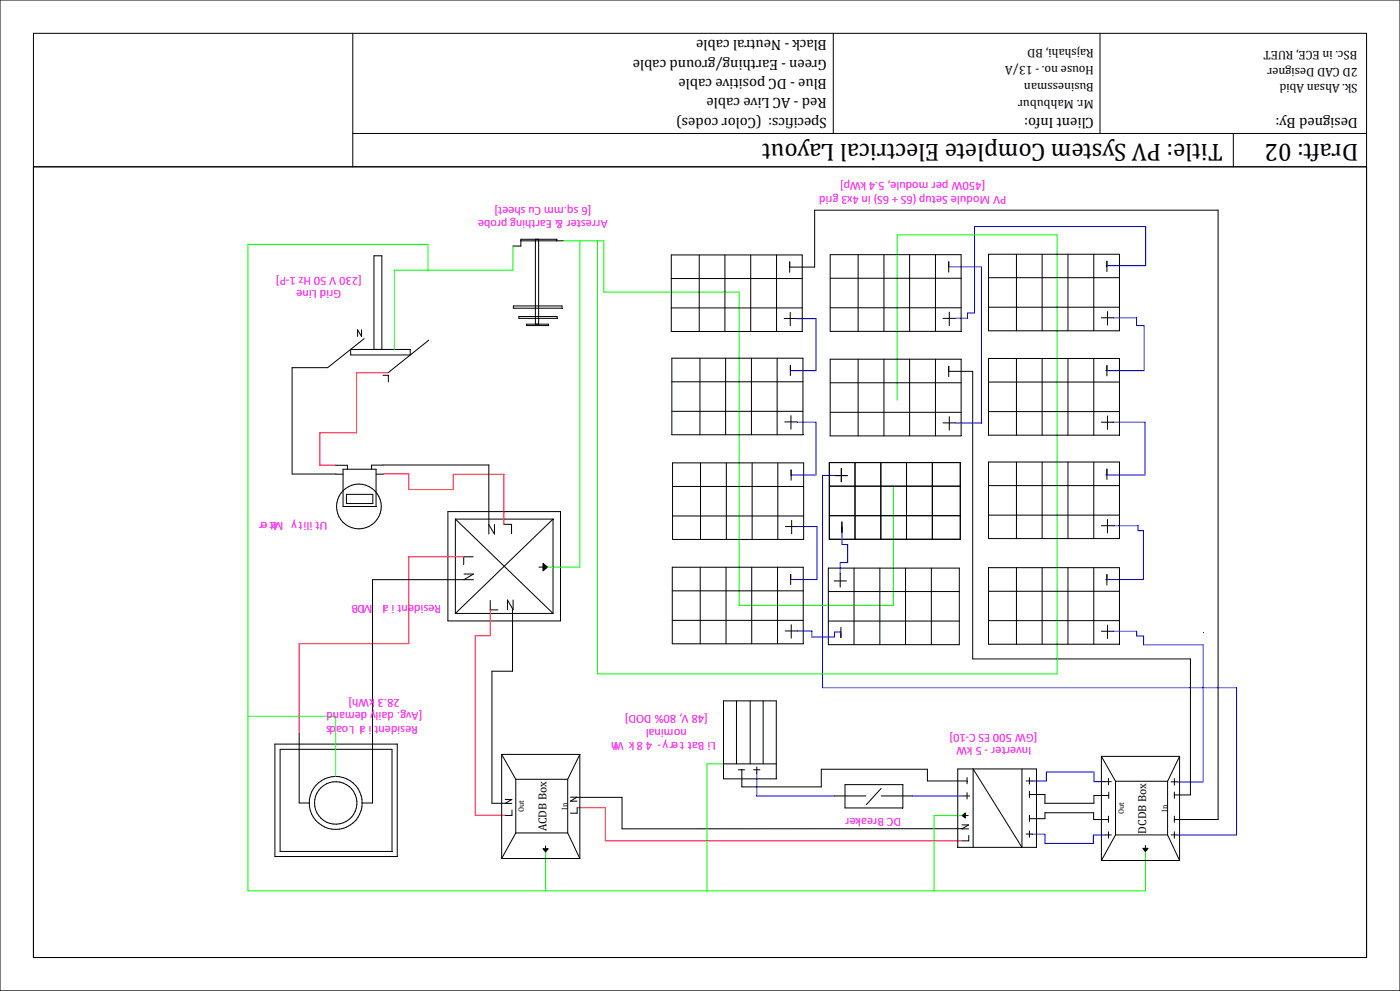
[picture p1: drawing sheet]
<svg xmlns="http://www.w3.org/2000/svg" width="420mm" height="297mm" viewBox="0 0 420 297" stroke-linecap="round" stroke-linejoin="round" font-family="sans-serif">
<path d="M0 0h419.9v296.9h-419.9z" fill="none" stroke="#fff" stroke-width=".3"/>
<g fill="none" stroke="#000" stroke-width=".3">
<path d="M108.5 98.8v2l-1.2-2v2M105.2 104.7h17.9v1.7h-17.9zM109.2 101.5l-10.9 8.7M112.2 104.7v-28h2.4v28M114.9 112.5h1.6v2M128.7 101.9l-12.3 9.8M134.4 153.3h33.7v32.8h-33.7zM136.6 155.6v28.3M136.6 155.6h29.3M136.6 155.6l29.3 28.3M148.3 157.2v2.9l-1.7-2.9v2.9M151.2 157.1h2.3v2.9"/>
<path d="M165.9 155.6v28.3M165.9 155.6l-29.3 28.3M139.2 172h2.8l-2.8 1.7h2.8M141.9 166.9h-2.8v2.3M147.1 180v2.8h2.3M153.9 179.8v2.9l-1.7-2.9v2.9M161.7 170h2.6M136.6 183.9h29.3M89.7 219.7v21h3.1M111.8 219.9v20.8h-3.2M82.5 223h36.7v33.7h-36.7zM84 224.6h33.6v30.6h-33.6z"/>
<path d="M92.8 240.7a7.9 7.9 0 0 0 7.9 7.9 7.9 7.9 0 0 0 7.9-7.9M92.8 240.7a7.9 7.9 0 0 1 7.9-8 7.9 7.9 0 0 1 7.9 8"/>
<circle cx="100.7" cy="240.7" r="6.4"/>
</g>
<path d="M162.9 168.9l1.4 1.1-1.4 1.1z" fill-rule="evenodd" fill="#000" stroke="#000" stroke-width=".3"/>
<path d="M284.7 80h9.7v47M331.9 79.6h11.8v-11.7h-51.3v25.9M331.7 111.1h11.5M333.7 126.5h9.8v15.9h-11.8M331.7 173.7h11.3M353.1 234.4h7.8" fill="none" stroke="#00f" stroke-width=".3"/>
<path d="M239 95.5h5.8v15.6h-7.6M239.1 126.5h5.7v15.9h-7.4M286.6 126.7h7.8M239.4 157.8h5.7v15.9h-7.9M250.6 142.5h-3.8v63.6h124.2v44.2h-17.9M239.1 189.1h4.4M343.1 193.3h17.8v41.1M227 231.6v6.9h23.3M273.9 238.5h15.2M309.6 234.1h4.3v-2.7h14.3v2.9h3.4M309.6 250h3.9v2.8h14.5v-2.5h3.6" fill="none" stroke="#00f" stroke-width=".3"/>
<path d="M237 80.1h7.4v-17.1h121v182.6h-13.1M98.3 110.2h-10.7v31.9h13.2M284.5 111.3h7.3v86.2h65.3v40.8h-4.8M114.9 139.4h31.7v17.8M139.2 173.7h-27.4v46.2M153.8 182.4v18.8h-6.2v39.5h4M172.9 239h13.7v9.4h102.3M222.5 230.7v5.1h23.9v-5.3h31.8v3.6h11.9M308.8 238.1h4.7v2.6M332.6 238.4h-4.4v2.3h-14.8M308.8 245.4h4.7v-1.8h14.6v2h4.4" fill="none" stroke="#000" stroke-width=".3"/>
<path d="M116.4 111.7h-9.4v18h-11v9.7h4.8M115 142h7.6v4.7h13.4v-4.5h15.2v14.9M139.1 166.9h-16.5v26h-32.9v26.8M147.1 182.8v7.7h-4.5v53.8h9M173.1 242.1h8.5v9.9h107" fill="none" stroke="#f00" stroke-width=".3"/>
<path d="M169 72.2h12.1v15.3h40.6v93.9h46.3v-35.7" fill="none" stroke="#0f0" stroke-width=".3"/>
<path d="M153.9 73.7v7.3h-35.6v23.7M173.9 72.2v97.8h-9.6M179.2 72.2v129.8h137.9v-131.6h-47.9v49.6M128.4 81v-7.8h-54v193.8h269.2v-11.8M74.4 214.7h26.3v18M217 228.9h-4.9v38.1M163.7 255.3v11.7M288.6 244.4h-8.4v22.6" fill="none" stroke="#0f0" stroke-width=".3"/>
<path d="M292.4 93.8h-2.2v1.6h-3.5M334.1 95.2h6.9v2.4h2.2v13.5M252.6 159.5v3.7h1.7v5.4h-2.2v3.4M334.1 157.6h7.3v1.4h1.6v14.7M243.5 189.1v1.8h6.9v-1.5h1.9M334.1 189.2h6.9v1.4h2.1v2.7" fill="none" stroke="#00f" stroke-width=".3"/>
<g fill="none" stroke="#000" stroke-width=".3">
<path d="M0 0h420v297h-420zM10 10h400v277h-400zM105.8 10v40M250 10v30M330 10v30M10 50h400M105.8 40h304.2M370 40v10M156.3 72.2h12.7M160.6 71.7v25.5M161.6 71.7v25.5M167 72.2v-.5h-10.7v2h-2.4"/>
<path d="M201.4 76.4h39.3v23h-39.3zM209.8 76.4v23M217.5 76.4v23M225.2 76.4v23M233 76.4v23M236.9 78.5v3.1M249 76.3h39.3v23h-39.3zM257.4 76.3v23M265.2 76.3v23M272.9 76.3v23M280.6 76.3v23M284.6 78.4v3.2"/>
<path d="M296.5 76.2h39.3v22.9h-39.3zM304.9 76.2v22.9M312.6 76.2v22.9M320.4 76.2v22.9M328.1 76.2v22.9M332.1 78.3v3.1M154 91.7h14.6v.7h-14.6zM155.7 94.9h11.4v.5h-11.4zM157.9 97.2h6.6v.4h-6.6zM201.4 83.5h39.3M201.4 92.3h39.3M235.2 95.5h3.7"/>
<path d="M237.1 93.6v4M249 83.4h39.3M249 92.2h39.3M282.9 95.4h3.7M284.8 93.6v4M296.5 83.2h39.3M296.5 92.1h39.3M330.4 95.2h3.7M332.2 93.4v4M201.5 107.4h39.4v22.9h-39.4zM201.5 114.4h39.4M210 107.4v22.9"/>
<path d="M217.7 107.4v22.9M225.4 107.4v22.9M233.1 107.4v22.9M237.1 109.5v3.1M249 107.7h39.3v22.9h-39.3zM249 114.7h39.3M257.4 107.7v22.9M265.2 107.7v22.9M272.9 107.7v22.9M280.6 107.7v22.9M284.6 109.8v3.1M296.5 107.4h39.3v23h-39.3z"/>
<path d="M296.5 114.5h39.3M304.9 107.4v23M312.6 107.4v23M320.4 107.4v23M328.1 107.4v23M332.1 109.6v3M100.8 139.4h3.4v1.2M114.9 139.4h-3.4v1.2M201.5 123.3h39.4M201.8 138.7h39.3v23h-39.3zM210.1 138.7v23M217.9 138.7v23"/>
<path d="M225.6 138.7v23M233.3 138.7v23M235.4 126.4h3.7M237.3 124.6v4M248.8 138.6h39.3v23h-39.3zM249 123.6h39.3M256.5 138.6v23M264.2 138.6v23M271.9 138.6v23M279.7 138.6v23M282.9 126.7h3.7M284.8 124.9v4"/>
<path d="M296.5 138.5h39.3v22.9h-39.3zM296.5 123.4h39.3M304.9 138.5v22.9M312.6 138.5v22.9M320.4 138.5v22.9M328.1 138.5v22.9M330.4 126.5h3.7M332.2 124.7v4M100.8 142.1h2.1M102.9 140.6h9.9v11.2h-9.9zM103.9 148.2h7.9v2.7h-7.9zM112.8 142.1h2.2"/>
<path d="M201.8 145.8h39.3M201.8 154.6h39.3M235.6 157.8h3.7M237.3 140.8v3.1M237.5 156v4M248.8 154.6h39.3M248.8 145.7h39.3M250.5 142.5h3.7M252.4 140.4v4M252.6 156.4v3.1M296.5 145.5h39.3M296.5 154.4h39.3"/>
<path d="M330.4 157.6h3.7M332.1 140.6v3.1M332.2 155.7v4M201.7 170h39.3v23h-39.3zM201.7 177.1h39.3M210.1 170v23M217.8 170v23M225.5 170v23M233.3 170v23M237.2 172.1v3.1M248.5 170.3h39.3v22.9h-39.3zM248.5 177.3h39.3"/>
<path d="M250.2 174.1h3.7M252.1 172v4M256.2 170.3v22.9M263.9 170.3v22.9M271.7 170.3v22.9M279.4 170.3v22.9M296.5 170.1h39.3v23h-39.3zM296.5 177.2h39.3M304.9 170.1v23M312.6 170.1v23M320.4 170.1v23M328.1 170.1v23"/>
<path d="M332.1 172.2v3.1M201.7 185.9h39.3M235.5 189.1h3.7M237.4 187.2v4.1M248.5 186.1h39.3M252.3 188v3.1M296.5 186h39.3M330.4 189.2h3.7M332.2 187.4v3.9M217 210.1h15.9v23.3h-15.9zM220.9 210.1v18.8M225 210.1v18.8"/>
<path d="M228.9 210.1v18.8M150.5 226.1v31.2M150.5 226.1h23.4M150.5 226.1l4.2 7.5M151.6 239.6h1.9l-1.9 1.2h1.9M154.7 233.6v16M154.7 233.6h15.6M170.3 233.6v16M171.1 238.9h2l-2 1.2h2M173.9 226.1v31.2M173.9 226.1l-3.6 7.5M217 228.9h15.9"/>
<path d="M221.5 230.7h1.9M226.1 230.7h1.9M227 229.9v1.8M250.2 238.5h9.6M253.5 235.2h17.3v6.9h-17.3zM264.3 236.3l-4.4 4.8M264.4 238.5h9.4M287.3 230.5h23.6v23.5h-23.6zM289.1 238.5h1.8M290.1 233v1.9M290.1 237.6v1.9M306.6 230.5v23.5l-14.7-23.5v23.5"/>
<path d="M307.8 234.1h1.9M308.8 233.1v1.9M308.8 237.2v1.8M330.4 226.7v31.2M330.4 226.7h23.5M330.4 226.7l4.2 7.4M331.6 234.3h1.8M332.5 233.3v1.9M332.6 237.4v1.9M334.6 234.1v16.1M334.6 234.1h15.7M350.3 234.1v16.1"/>
<path d="M351.3 234.3h1.8M352.3 233.3v2M352.3 237.4v1.9M353.9 226.7v31.2M353.9 226.7l-3.6 7.4M150.5 257.3h23.4M153.6 242.8v1.6h-2M154.7 249.6h15.6M154.7 249.6l-4.2 7.7M163.7 253.5v1.8M170.3 249.6l3.6 7.7M173.1 242.1v1.6h-1.9"/>
<path d="M288.6 247.2h2l-2 1.2h2M288.6 244.4h1.8M290.6 250.4v1.6h-2M307.8 250h1.9M308.8 244.3v1.9M308.8 249v2M330.4 257.9h23.5M331.6 250.2h1.8M332.5 244.6v1.9M332.5 249.3v1.9M334.6 250.2h15.7M334.6 250.2l-4.2 7.7"/>
<path d="M343.6 253.4v1.8M350.3 250.2l3.6 7.7M351.3 250.2h1.8M352.3 244.6v1.9M352.3 249.3v1.9"/>
<circle cx="107.7" cy="151.8" r="6.7"/>
</g>
<g fill="#000" stroke="#000" stroke-width=".3">
<path d="M162.9 254.4h1.6l-.8 .9z" fill-rule="evenodd"/>
<path d="M288.6 244.4l1-.8v1.6z" fill-rule="evenodd"/>
<path d="M342.9 254.3h1.5l-.8 .9z" fill-rule="evenodd"/>
</g>
<g font-size="7.4">
<text x="366.8" y="43.1" transform="rotate(-180 366.8 43.1)">Title: PV System Complete Electrical Layout</text>
<text x="407.5" y="43.1" transform="rotate(-180 407.5 43.1)">Draft: 02</text>
</g>
<g font-size="4.4">
<text x="248" y="17.9" transform="rotate(-180 248 17.9)">Green - Earthing/ground cable</text>
<text x="248" y="12.1" transform="rotate(-180 248 12.1)">Black - Neutral cable</text>
<text x="248" y="23.7" transform="rotate(-180 248 23.7)">Blue - DC positive cable</text>
<text x="248" y="29.4" transform="rotate(-180 248 29.4)">Red - AC Live cable</text>
<text x="248" y="35.2" transform="rotate(-180 248 35.2)">Specifics: (Color codes)</text>
<text x="328.2" y="35.2" transform="rotate(-180 328.2 35.2)">Client Info:</text>
<text x="407.3" y="35.5" transform="rotate(-180 407.3 35.5)">Designed By:</text>
</g>
<g font-size="3.7">
<text x="328.2" y="14.8" transform="rotate(-180 328.2 14.8)">Rajshahi, BD</text>
<text x="407.3" y="15.2" transform="rotate(-180 407.3 15.2)">BSc. in ECE, RUET</text>
<text x="328.2" y="19.9" transform="rotate(-180 328.2 19.9)">House no. - 13/A</text>
<text x="407.3" y="20.2" transform="rotate(-180 407.3 20.2)">2D CAD Designer</text>
<text x="328.1" y="30" transform="rotate(-180 328.1 30)">Mr. Mahbubur</text>
<text x="328.2" y="25" transform="rotate(-180 328.2 25)">Businessman</text>
<text x="407.3" y="25.2" transform="rotate(-180 407.3 25.2)">Sk. Ahsan Abid</text>
</g>
<g font-size="3.7" fill="#f0f">
<text x="295.6" y="54.7" transform="rotate(-180 295.6 54.7)">[450W per module, 5.4 kWp]</text>
<text x="302" y="58.7" transform="rotate(-180 302 58.7)">PV Module Setup (6S + 6S) in 4x3 grid</text>
<text x="177.5" y="62" transform="rotate(-180 177.5 62)">[6 sq.mm Cu sheet]</text>
<text x="182.3" y="66" transform="rotate(-180 182.3 66)">Arrester &amp; Earthing probe</text>
<text x="108.5" y="83" transform="rotate(-180 108.5 83)">[230 V 50 Hz 1-P]</text>
<text x="102.4" y="87" transform="rotate(-180 102.4 87)">Grid Line</text>
<text x="98.2" y="156.3" transform="rotate(-180 98.2 156.3)">Ut ility Meter</text>
<text x="111.7" y="181.3" transform="rotate(-180 111.7 181.3)">MDB</text>
<text x="132.3" y="181.3" transform="rotate(-180 132.3 181.3)">Resident i al</text>
<text x="119.9" y="209.5" transform="rotate(-180 119.9 209.5)">28.3 kWh]</text>
<text x="126.7" y="213.5" transform="rotate(-180 126.7 213.5)">[Avg. daily demand</text>
<text x="212.4" y="214.4" transform="rotate(-180 212.4 214.4)">[48 V, 80% DOD]</text>
<text x="125.4" y="217.5" transform="rotate(-180 125.4 217.5)">Resident i al Loads</text>
<text x="206" y="218.4" transform="rotate(-180 206 218.4)">nominal</text>
<text x="311.2" y="219.9" transform="rotate(-180 311.2 219.9)">[GW 500 ES C-10]</text>
<text x="214.7" y="222.3" transform="rotate(-180 214.7 222.3)">Li Bat t ery - 4. 8 k Wh</text>
<text x="309.4" y="223.9" transform="rotate(-180 309.4 223.9)">Inverter - 5 kW</text>
<text x="270.4" y="245.1" transform="rotate(-180 270.4 245.1)">DC Breaker</text>
</g>
<g font-size="3.5">
<text x="164" y="249.1" transform="rotate(-90 164 249.1)">ACDB Box</text>
<text x="343.9" y="249.8" transform="rotate(-90 343.9 249.8)">DCDB Box</text>
</g>
<g font-size="2.3">
<text x="157.1" y="243.5" transform="rotate(-90 157.1 243.5)">Out</text>
<text x="170.2" y="242.7" transform="rotate(-90 170.2 242.7)">In</text>
<text x="337.1" y="244.1" transform="rotate(-90 337.1 244.1)">Out</text>
<text x="350.1" y="243.2" transform="rotate(-90 350.1 243.2)">In</text>
</g>
</svg>
